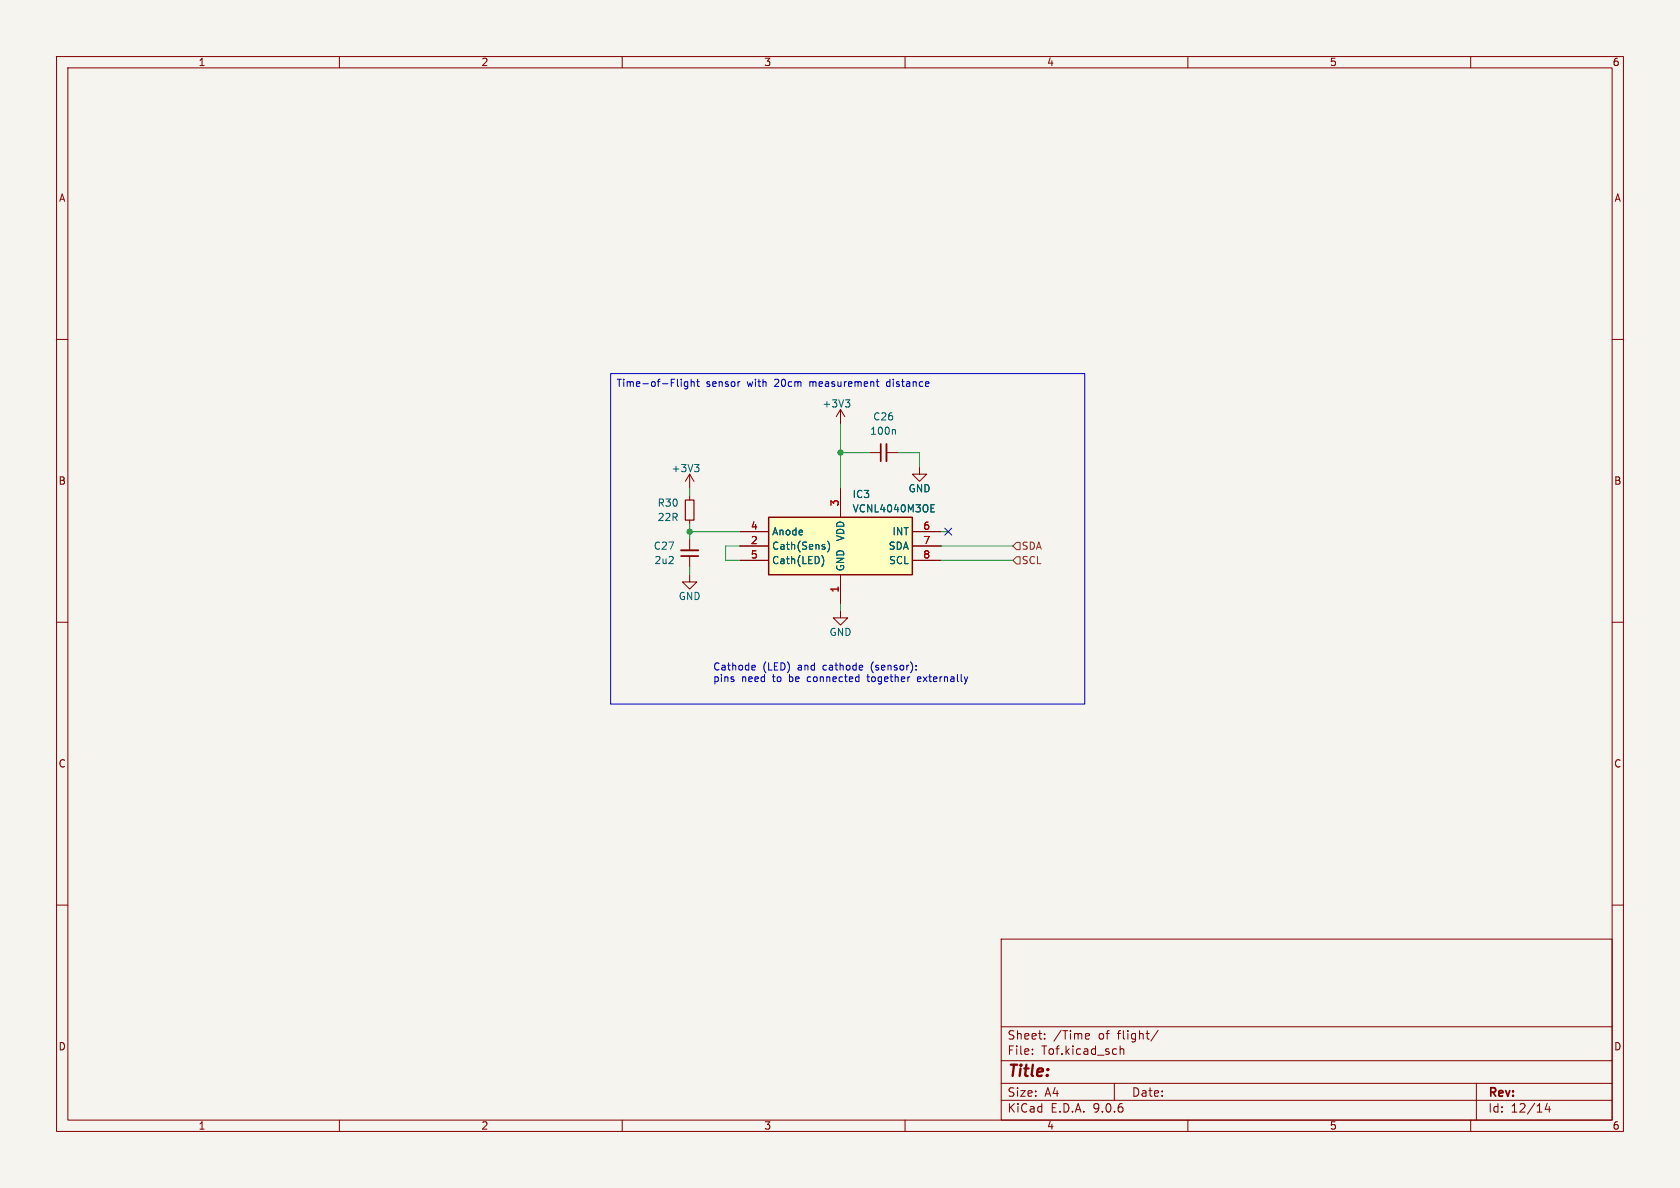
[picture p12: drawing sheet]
(kicad_sch
 (version 20250114)
 (generator "eeschema")
 (generator_version "9.0")
 (paper "A4")
 (lib_symbols
  (symbol "Device:C_Small"
   (pin_numbers (hide yes))
   (pin_names
    (offset 0.254) (hide yes)) (exclude_from_sim no) (in_bom yes) (on_board yes)
   (property "Reference" "C" (at 0.254 1.778 0) (effects (font (size 1.27 1.27)) (justify left)))
   (property "Value" "C_Small" (at 0.254 -2.032 0) (effects (font (size 1.27 1.27)) (justify left)))
   (property "Footprint" "" (at 0 0 0) (effects (font (size 1.27 1.27)) (hide yes)))
   (property "Datasheet" "~" (at 0 0 0) (effects (font (size 1.27 1.27)) (hide yes)))
   (property "Description" "Unpolarized capacitor, small symbol" (at 0 0 0) (effects (font (size 1.27 1.27)) (hide yes)))
   (symbol "C_Small_0_1"
    (polyline (pts (xy -1.524 0.508) (xy 1.524 0.508)) (stroke (width 0.3048) (type default)) (fill (type none)))
    (polyline (pts (xy -1.524 -0.508) (xy 1.524 -0.508)) (stroke (width 0.3302) (type default)) (fill (type none))))
   (symbol "C_Small_1_1"
    (pin passive line (at 0 2.54 270) (length 2.032) (name "~" (effects (font (size 1.27 1.27)))) (number "1" (effects (font (size 1.27 1.27)))))
    (pin passive line (at 0 -2.54 90) (length 2.032) (name "~" (effects (font (size 1.27 1.27)))) (number "2" (effects (font (size 1.27 1.27))))))
   (embedded_fonts no))
  (symbol "Device:R_Small"
   (pin_numbers (hide yes))
   (pin_names
    (offset 0.254) (hide yes)) (exclude_from_sim no) (in_bom yes) (on_board yes)
   (property "Reference" "R" (at 0.762 0.508 0) (effects (font (size 1.27 1.27)) (justify left)))
   (property "Value" "R_Small" (at 0.762 -1.016 0) (effects (font (size 1.27 1.27)) (justify left)))
   (property "Footprint" "" (at 0 0 0) (effects (font (size 1.27 1.27)) (hide yes)))
   (property "Datasheet" "~" (at 0 0 0) (effects (font (size 1.27 1.27)) (hide yes)))
   (property "Description" "Resistor, small symbol" (at 0 0 0) (effects (font (size 1.27 1.27)) (hide yes)))
   (symbol "R_Small_0_1"
    (rectangle (start -0.762 1.778) (end 0.762 -1.778) (stroke (width 0.2032) (type default)) (fill (type none))))
   (symbol "R_Small_1_1"
    (pin passive line (at 0 2.54 270) (length 0.762) (name "~" (effects (font (size 1.27 1.27)))) (number "1" (effects (font (size 1.27 1.27)))))
    (pin passive line (at 0 -2.54 90) (length 0.762) (name "~" (effects (font (size 1.27 1.27)))) (number "2" (effects (font (size 1.27 1.27))))))
   (embedded_fonts no))
  (symbol "ProjectSymbols:VCNL4040M3OE" (exclude_from_sim no) (in_bom yes) (on_board yes)
   (property "Reference" "IC" (at 16.51 5.08 0) (effects (font (size 1.27 1.27)) (justify left top)))
   (property "Value" "VCNL4040M3OE" (at 16.51 2.54 0) (effects (font (size 1.27 1.27)) (justify left top)))
   (property "Footprint" "ProjectFootprints:VCNL4040M3OE" (at 34.29 -94.92 0) (effects (font (size 1.27 1.27)) (justify left top) (hide yes)))
   (property "Datasheet" "https://www.vishay.com/doc?84274" (at 34.29 -194.92 0) (effects (font (size 1.27 1.27)) (justify left top) (hide yes)))
   (property "Description" "Fully Integrated Proximity and Ambient Light Sensor with Infrared Emitter, I2C Interface, and Interrupt Function" (at 0 0 0) (effects (font (size 1.27 1.27)) (hide yes)))
   (property "MNR" "78-VCNL4040M3OE" (at 34.29 -694.92 0) (effects (font (size 1.27 1.27)) (justify left top) (hide yes)))
   (symbol "VCNL4040M3OE_1_1"
    (rectangle (start -12.7 0) (end 12.7 -10.16) (stroke (width 0.254) (type default)) (fill (type background)))
    (pin passive line (at -17.78 -2.54 0) (length 5.08) (name "Anode" (effects (font (size 1.27 1.27)))) (number "4" (effects (font (size 1.27 1.27)))))
    (pin passive line (at -17.78 -5.08 0) (length 5.08) (name "Cath(Sens)" (effects (font (size 1.27 1.27)))) (number "2" (effects (font (size 1.27 1.27)))))
    (pin passive line (at -17.78 -7.62 0) (length 5.08) (name "Cath(LED)" (effects (font (size 1.27 1.27)))) (number "5" (effects (font (size 1.27 1.27)))))
    (pin passive line (at 0 5.08 270) (length 5.08) (name "VDD" (effects (font (size 1.27 1.27)))) (number "3" (effects (font (size 1.27 1.27)))))
    (pin passive line (at 0 -15.24 90) (length 5.08) (name "GND" (effects (font (size 1.27 1.27)))) (number "1" (effects (font (size 1.27 1.27)))))
    (pin passive line (at 17.78 -2.54 180) (length 5.08) (name "INT" (effects (font (size 1.27 1.27)))) (number "6" (effects (font (size 1.27 1.27)))))
    (pin passive line (at 17.78 -5.08 180) (length 5.08) (name "SDA" (effects (font (size 1.27 1.27)))) (number "7" (effects (font (size 1.27 1.27)))))
    (pin passive line (at 17.78 -7.62 180) (length 5.08) (name "SCL" (effects (font (size 1.27 1.27)))) (number "8" (effects (font (size 1.27 1.27))))))
   (embedded_fonts no))
  (symbol "power:+3V3"
   (power)
   (pin_names
    (offset 0)) (exclude_from_sim no) (in_bom yes) (on_board yes)
   (property "Reference" "#PWR" (at 0 -3.81 0) (effects (font (size 1.27 1.27)) (hide yes)))
   (property "Value" "+3V3" (at 0 3.556 0) (effects (font (size 1.27 1.27))))
   (property "Footprint" "" (at 0 0 0) (effects (font (size 1.27 1.27)) (hide yes)))
   (property "Datasheet" "" (at 0 0 0) (effects (font (size 1.27 1.27)) (hide yes)))
   (property "Description" "Power symbol creates a global label with name \"+3V3\"" (at 0 0 0) (effects (font (size 1.27 1.27)) (hide yes)))
   (symbol "+3V3_0_1"
    (polyline (pts (xy -0.762 1.27) (xy 0 2.54)) (stroke (width 0) (type default)) (fill (type none)))
    (polyline (pts (xy 0 2.54) (xy 0.762 1.27)) (stroke (width 0) (type default)) (fill (type none)))
    (polyline (pts (xy 0 0) (xy 0 2.54)) (stroke (width 0) (type default)) (fill (type none))))
   (symbol "+3V3_1_1"
    (pin power_in line (at 0 0 90) (length 0) (hide yes) (name "+3V3" (effects (font (size 1.27 1.27)))) (number "1" (effects (font (size 1.27 1.27))))))
   (embedded_fonts no))
  (symbol "power:GND"
   (power)
   (pin_names
    (offset 0)) (exclude_from_sim no) (in_bom yes) (on_board yes)
   (property "Reference" "#PWR" (at 0 -6.35 0) (effects (font (size 1.27 1.27)) (hide yes)))
   (property "Value" "GND" (at 0 -3.81 0) (effects (font (size 1.27 1.27))))
   (property "Footprint" "" (at 0 0 0) (effects (font (size 1.27 1.27)) (hide yes)))
   (property "Datasheet" "" (at 0 0 0) (effects (font (size 1.27 1.27)) (hide yes)))
   (property "Description" "Power symbol creates a global label with name \"GND\" , ground" (at 0 0 0) (effects (font (size 1.27 1.27)) (hide yes)))
   (symbol "GND_0_1"
    (polyline (pts (xy 0 0) (xy 0 -1.27) (xy 1.27 -1.27) (xy 0 -2.54) (xy -1.27 -1.27) (xy 0 -1.27)) (stroke (width 0) (type default)) (fill (type none))))
   (symbol "GND_1_1"
    (pin power_in line (at 0 0 270) (length 0) (hide yes) (name "GND" (effects (font (size 1.27 1.27)))) (number "1" (effects (font (size 1.27 1.27))))))
   (embedded_fonts no)))
 (text "Cathode (LED) and cathode (sensor): \npins need to be connected together externally"
  (exclude_from_sim no)
  (at 125.984 120.904 0)
  (effects (font (size 1.27 1.27)) (justify left bottom)))
 (text_box "Time-of-Flight sensor with 20cm measurement distance"
  (exclude_from_sim no)
  (at 107.95 66.04 0)
  (size 83.82 58.42)
  (margins 0.9525 0.9525 0.9525 0.9525)
  (stroke (width 0) (type default))
  (fill (type none))
  (effects (font (size 1.27 1.27)) (justify left top)))
 (junction
  (at 121.92 93.98)
  (diameter 0)
  (color 0 0 0 0))
 (junction
  (at 148.59 80.01)
  (diameter 0)
  (color 0 0 0 0))
 (no_connect
  (at 167.64 93.98))
 (wire
  (pts (xy 167.64 93.98) (xy 166.37 93.98))
  (stroke (width 0) (type default)))
 (wire
  (pts (xy 121.92 101.6) (xy 121.92 100.33))
  (stroke (width 0) (type default)))
 (wire
  (pts (xy 148.59 74.93) (xy 148.59 80.01))
  (stroke (width 0) (type default)))
 (wire
  (pts (xy 128.27 96.52) (xy 128.27 99.06))
  (stroke (width 0) (type default)))
 (wire
  (pts (xy 158.75 80.01) (xy 162.56 80.01))
  (stroke (width 0) (type default)))
 (wire
  (pts (xy 128.27 99.06) (xy 130.81 99.06))
  (stroke (width 0) (type default)))
 (wire
  (pts (xy 121.92 92.71) (xy 121.92 93.98))
  (stroke (width 0) (type default)))
 (wire
  (pts (xy 148.59 80.01) (xy 148.59 86.36))
  (stroke (width 0) (type default)))
 (wire
  (pts (xy 166.37 96.52) (xy 179.07 96.52))
  (stroke (width 0) (type default)))
 (wire
  (pts (xy 166.37 99.06) (xy 179.07 99.06))
  (stroke (width 0) (type default)))
 (wire
  (pts (xy 148.59 80.01) (xy 153.67 80.01))
  (stroke (width 0) (type default)))
 (wire
  (pts (xy 121.92 86.36) (xy 121.92 87.63))
  (stroke (width 0) (type default)))
 (wire
  (pts (xy 162.56 80.01) (xy 162.56 82.55))
  (stroke (width 0) (type default)))
 (wire
  (pts (xy 121.92 93.98) (xy 130.81 93.98))
  (stroke (width 0) (type default)))
 (wire
  (pts (xy 130.81 96.52) (xy 128.27 96.52))
  (stroke (width 0) (type default)))
 (wire
  (pts (xy 148.59 107.95) (xy 148.59 106.68))
  (stroke (width 0) (type default)))
 (wire
  (pts (xy 121.92 95.25) (xy 121.92 93.98))
  (stroke (width 0) (type default)))
 (hierarchical_label "SCL"
  (shape input)
  (at 179.07 99.06 0)
  (effects (font (size 1.27 1.27)) (justify left)))
 (hierarchical_label "SDA"
  (shape input)
  (at 179.07 96.52 0)
  (effects (font (size 1.27 1.27)) (justify left)))
 (symbol
  (lib_id "Device:C_Small")
  (at 156.21 80.01 90)
  (unit 1)
  (exclude_from_sim no)
  (in_bom yes)
  (on_board yes)
  (dnp no)
  (fields_autoplaced yes)
  (property "Reference" "C26" (at 156.2163 73.66 90) (effects (font (size 1.27 1.27))))
  (property "Value" "100n" (at 156.2163 76.2 90) (effects (font (size 1.27 1.27))))
  (property "Footprint" "Capacitor_SMD:C_0603_1608Metric" (at 156.21 80.01 0) (effects (font (size 1.27 1.27)) (hide yes)))
  (property "Datasheet" "https://www.mouser.de/datasheet/2/281/1/GCM188R91E104KA37_04A-3144793.pdf" (at 156.21 80.01 0) (effects (font (size 1.27 1.27)) (hide yes)))
  (property "Description" "Unpolarized capacitor, small symbol" (at 156.21 80.01 0) (effects (font (size 1.27 1.27)) (hide yes)))
  (property "MNR" "81-GCM188R91E104KA7D" (at 156.21 80.01 0) (effects (font (size 1.27 1.27)) (hide yes)))
  (property "LCSC" "C14663" (at 156.21 80.01 0) (effects (font (size 1.27 1.27)) (hide yes)))
  (pin "1")
  (pin "2"))
 (symbol
  (lib_id "power:GND")
  (at 148.59 107.95 0)
  (unit 1)
  (exclude_from_sim no)
  (in_bom yes)
  (on_board yes)
  (dnp no)
  (property "Reference" "#PWR0110" (at 148.59 114.3 0) (effects (font (size 1.27 1.27)) (hide yes)))
  (property "Value" "GND" (at 148.59 111.76 0) (effects (font (size 1.27 1.27))))
  (property "Footprint" "" (at 148.59 107.95 0) (effects (font (size 1.27 1.27)) (hide yes)))
  (property "Datasheet" "" (at 148.59 107.95 0) (effects (font (size 1.27 1.27)) (hide yes)))
  (property "Description" "" (at 148.59 107.95 0) (effects (font (size 1.27 1.27)) (hide yes)))
  (pin "1"))
 (symbol
  (lib_id "power:+3V3")
  (at 121.92 86.36 0)
  (unit 1)
  (exclude_from_sim no)
  (in_bom yes)
  (on_board yes)
  (dnp no)
  (property "Reference" "#PWR0108" (at 121.92 90.17 0) (effects (font (size 1.27 1.27)) (hide yes)))
  (property "Value" "+3V3" (at 118.618 82.804 0) (effects (font (size 1.27 1.27)) (justify left)))
  (property "Footprint" "" (at 121.92 86.36 0) (effects (font (size 1.27 1.27)) (hide yes)))
  (property "Datasheet" "" (at 121.92 86.36 0) (effects (font (size 1.27 1.27)) (hide yes)))
  (property "Description" "" (at 121.92 86.36 0) (effects (font (size 1.27 1.27)) (hide yes)))
  (pin "1"))
 (symbol
  (lib_id "Device:C_Small")
  (at 121.92 97.79 0)
  (mirror x)
  (unit 1)
  (exclude_from_sim no)
  (in_bom yes)
  (on_board yes)
  (dnp no)
  (property "Reference" "C27" (at 119.38 96.5135 0) (effects (font (size 1.27 1.27)) (justify right)))
  (property "Value" "2u2" (at 119.38 99.0535 0) (effects (font (size 1.27 1.27)) (justify right)))
  (property "Footprint" "Capacitor_SMD:C_0603_1608Metric" (at 121.92 97.79 0) (effects (font (size 1.27 1.27)) (hide yes)))
  (property "Datasheet" "https://www.mouser.de/datasheet/2/281/1/GRM188R61E225KA12_04A-1985875.pdf" (at 121.92 97.79 0) (effects (font (size 1.27 1.27)) (hide yes)))
  (property "Description" "Unpolarized capacitor, small symbol" (at 121.92 97.79 0) (effects (font (size 1.27 1.27)) (hide yes)))
  (property "MNR" "81-GRM188R61E225KA2D " (at 121.92 97.79 0) (effects (font (size 1.27 1.27)) (hide yes)))
  (property "LCSC" "C309478" (at 121.92 97.79 0) (effects (font (size 1.27 1.27)) (hide yes)))
  (pin "1")
  (pin "2"))
 (symbol
  (lib_id "power:GND")
  (at 121.92 101.6 0)
  (unit 1)
  (exclude_from_sim no)
  (in_bom yes)
  (on_board yes)
  (dnp no)
  (property "Reference" "#PWR0109" (at 121.92 107.95 0) (effects (font (size 1.27 1.27)) (hide yes)))
  (property "Value" "GND" (at 121.92 105.41 0) (effects (font (size 1.27 1.27))))
  (property "Footprint" "" (at 121.92 101.6 0) (effects (font (size 1.27 1.27)) (hide yes)))
  (property "Datasheet" "" (at 121.92 101.6 0) (effects (font (size 1.27 1.27)) (hide yes)))
  (property "Description" "" (at 121.92 101.6 0) (effects (font (size 1.27 1.27)) (hide yes)))
  (pin "1"))
 (symbol
  (lib_id "power:GND")
  (at 162.56 82.55 0)
  (unit 1)
  (exclude_from_sim no)
  (in_bom yes)
  (on_board yes)
  (dnp no)
  (property "Reference" "#PWR0106" (at 162.56 88.9 0) (effects (font (size 1.27 1.27)) (hide yes)))
  (property "Value" "GND" (at 162.56 86.36 0) (effects (font (size 1.27 1.27))))
  (property "Footprint" "" (at 162.56 82.55 0) (effects (font (size 1.27 1.27)) (hide yes)))
  (property "Datasheet" "" (at 162.56 82.55 0) (effects (font (size 1.27 1.27)) (hide yes)))
  (property "Description" "" (at 162.56 82.55 0) (effects (font (size 1.27 1.27)) (hide yes)))
  (pin "1"))
 (symbol
  (lib_id "power:+3V3")
  (at 148.59 74.93 0)
  (unit 1)
  (exclude_from_sim no)
  (in_bom yes)
  (on_board yes)
  (dnp no)
  (property "Reference" "#PWR0105" (at 148.59 78.74 0) (effects (font (size 1.27 1.27)) (hide yes)))
  (property "Value" "+3V3" (at 145.288 71.374 0) (effects (font (size 1.27 1.27)) (justify left)))
  (property "Footprint" "" (at 148.59 74.93 0) (effects (font (size 1.27 1.27)) (hide yes)))
  (property "Datasheet" "" (at 148.59 74.93 0) (effects (font (size 1.27 1.27)) (hide yes)))
  (property "Description" "" (at 148.59 74.93 0) (effects (font (size 1.27 1.27)) (hide yes)))
  (pin "1"))
 (symbol
  (lib_id "Device:R_Small")
  (at 121.92 90.17 0)
  (mirror x)
  (unit 1)
  (exclude_from_sim no)
  (in_bom yes)
  (on_board yes)
  (dnp no)
  (property "Reference" "R30" (at 118.11 88.9 0) (effects (font (size 1.27 1.27))))
  (property "Value" "22R" (at 118.11 91.44 0) (effects (font (size 1.27 1.27))))
  (property "Footprint" "Resistor_SMD:R_0603_1608Metric" (at 121.92 90.17 0) (effects (font (size 1.27 1.27)) (hide yes)))
  (property "Datasheet" "https://www.vishay.com/doc?20035" (at 121.92 90.17 0) (effects (font (size 1.27 1.27)) (hide yes)))
  (property "Description" "" (at 121.92 90.17 0) (effects (font (size 1.27 1.27)) (hide yes)))
  (property "MNR" "71-CRCW0603-22-E3 " (at 121.92 90.17 0) (effects (font (size 1.27 1.27)) (hide yes)))
  (property "LCSC" "C107701" (at 121.92 90.17 0) (effects (font (size 1.27 1.27)) (hide yes)))
  (pin "1")
  (pin "2"))
 (symbol
  (lib_id "ProjectSymbols:VCNL4040M3OE")
  (at 148.59 91.44 0)
  (unit 1)
  (exclude_from_sim no)
  (in_bom yes)
  (on_board yes)
  (dnp no)
  (property "Reference" "IC3" (at 150.622 87.376 0) (effects (font (size 1.27 1.27)) (justify left)))
  (property "Value" "VCNL4040M3OE" (at 150.622 89.916 0) (effects (font (size 1.27 1.27)) (justify left)))
  (property "Footprint" "ProjectFootprints:VCNL4040M3OE" (at 182.88 186.36 0) (effects (font (size 1.27 1.27)) (justify left top) (hide yes)))
  (property "Datasheet" "https://www.vishay.com/doc?84274" (at 182.88 286.36 0) (effects (font (size 1.27 1.27)) (justify left top) (hide yes)))
  (property "Description" "Fully Integrated Proximity and Ambient Light Sensor with Infrared Emitter, I2C Interface, and Interrupt Function" (at 148.59 91.44 0) (effects (font (size 1.27 1.27)) (hide yes)))
  (property "MNR" "78-VCNL4040M3OE" (at 182.88 786.36 0) (effects (font (size 1.27 1.27)) (justify left top) (hide yes)))
  (property "LCSC" "C142526" (at 148.59 91.44 0) (effects (font (size 1.27 1.27)) (hide yes)))
  (pin "5")
  (pin "8")
  (pin "2")
  (pin "3")
  (pin "7")
  (pin "6")
  (pin "4")
  (pin "1")))
